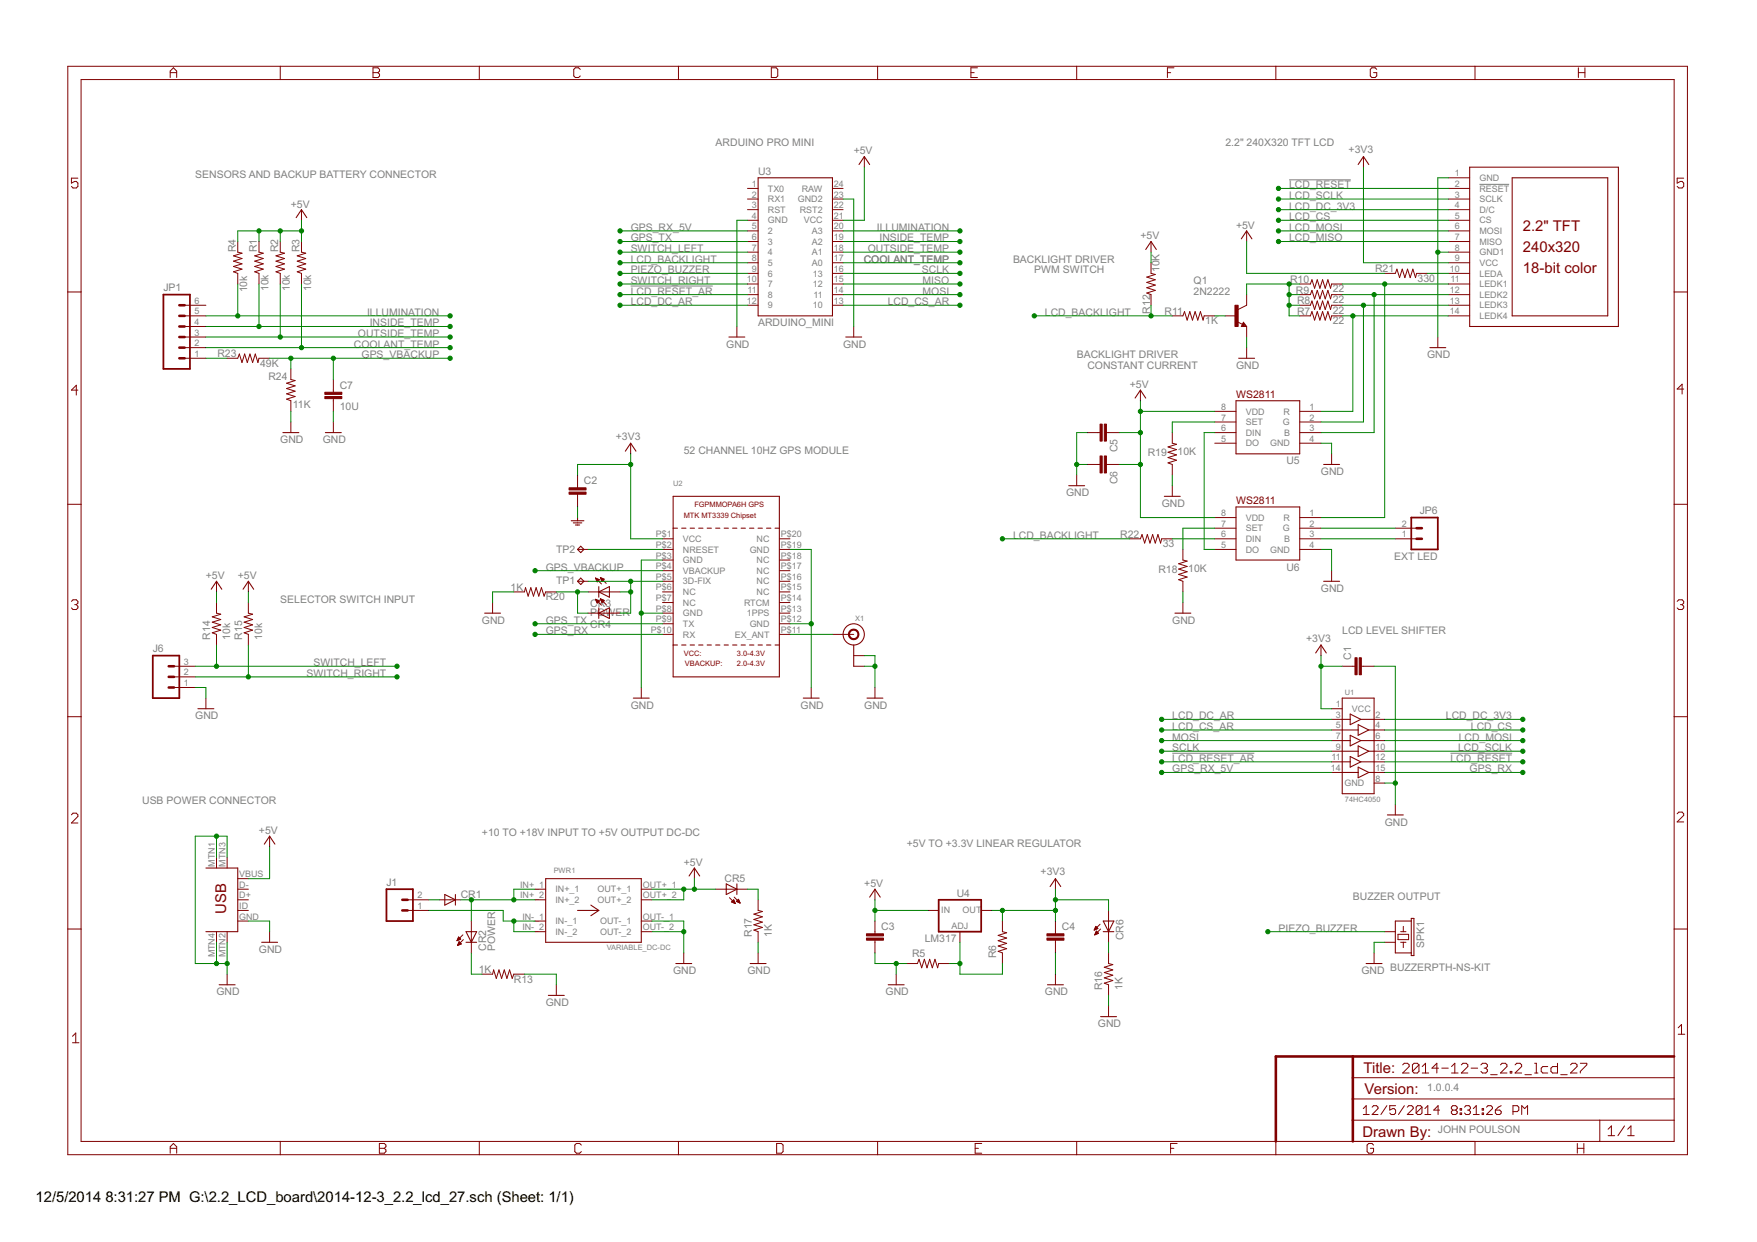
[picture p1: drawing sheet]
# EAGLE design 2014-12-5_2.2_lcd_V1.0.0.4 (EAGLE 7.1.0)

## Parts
C1  CAP0805  [0805]
C2  CAP0805  [0805]
C3  CAP0805  [0805]
C4  CAP0805  [0805]
C5  CAP0805  [0805]
C6  CAP0805  [0805]
C7  10U  CAP0805  [0805]
CR1  DIODESMB  [SMB-DIODE]
CR2  POWER  LED3MM  [LED3MM]
CR3  POWER  LED3MM  [LED3MM]
CR4  LED0603  [LED-0603]
CR5  LED0603  [LED-0603]
CR6  LED0603  [LED-0603]
J1  M02POLAR  [MOLEX-1X2]
J6  M03POLAR  [MOLEX-1X3]
JP1  M06POLAR  [MOLEX-1X6]
JP6  EXT LED  M02POLAR  [MOLEX-1X2]
PWR1  VARIABLE_DC-DC  [VARIABLE_DC-DC]
Q1  2N2222  [TO92]
R1  10k  RESISTOR0805-RES  [0805]
R2  10k  RESISTOR0805-RES  [0805]
R3  10k  RESISTOR0805-RES  [0805]
R4  10k  RESISTOR0805-RES  [0805]
R5  RESISTOR0805-RES  [0805]
R6  RESISTOR0805-RES  [0805]
R7  22  RESISTOR0805-RES  [0805]
R8  22  RESISTOR0805-RES  [0805]
R9  22  RESISTOR0805-RES  [0805]
R10  22  RESISTOR0805-RES  [0805]
R11  1K  RESISTOR0805-RES  [0805]
R12  10K  RESISTOR0805-RES  [0805]
R13  1K  RESISTOR0805-RES  [0805]
R14  10k  RESISTOR0805-RES  [0805]
R15  10k  RESISTOR0805-RES  [0805]
R16  1K  RESISTOR0805-RES  [0805]
R17  1K  RESISTOR0805-RES  [0805]
R18  10K  RESISTOR0805-RES  [0805]
R19  10K  RESISTOR0805-RES  [0805]
R20  1K  RESISTOR0805-RES  [0805]
R21  330  RESISTOR0805-RES  [0805]
R22  33  RESISTOR0805-RES  [0805]
R23  49K  RESISTOR0805-RES  [0805]
R24  11K  RESISTOR0805-RES  [0805]
SPK1  BUZZERPTH-NS-KIT  [BUZZER-12MM-NS-KIT]
TP1  TPPAD1-13  [P1-13]
TP2  TPPAD1-13  [P1-13]
U1  74HC4050  [SO16]
U2  GPS_FGPMMOPA6H  [FGPMMOPA6H]
U3  ARDUINO_MINI  [ARDUINO_MINI]
U4  LM317  V_REG_317SMD  [SOT223]
U5  WS2811-SOP8  [SO08-SKINNYPADS]
U6  WS2811-SOP8  [SO08-SKINNYPADS]
U$2  2.2_LCD  [2.2_LCD]
USB  USB-MINIB-5PIN  [USB-MINIB]
X1  ANTENNA_U.FL  [U.FL]

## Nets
!LCD_RESET: U1.12 U$2.2(!RESET)
!LCD_RESET_AR: U1.11 U3.11
+3V3: C1.1 C2.1 C4.1 CR6.A R6.2 U1.1(VCC) U2.P$1(VCC) U4.2(OUT) U$2.9(VCC)
+5V: C3.1 C5.1 C6.1 CR5.A PWR1.OUT+_1 PWR1.OUT+_2 R1.2 R2.2 R3.2 R4.2 R12.2 R14.2 R15.2 R21.1 U3.21(VCC) U4.3(IN) U5.8(VDD) U6.8(VDD) USB.VBUS
COOLANT_TEMP: JP1.2 R3.1 U3.17(A0)
GND: C1.2 C3.2 C4.2 C5.2 C6.2 C7.2 J6.1 PWR1.OUT-_1 PWR1.OUT-_2 Q1.1(E) R5.1 R13.1 R16.1 R17.1 R18.1 R19.1 R20.2 R24.1 SPK1.- U1.8(GND) U2.P$3(GND) U2.P$8(GND) U2.P$12(GND) U2.P$19(GND) U3.4(GND) U3.23(GND2) U5.4(GND) U6.4(GND) U$2.1(GND) U$2.8(GND1) USB.GND USB.MTN1(MTN2) USB.MTN2(MTN3) USB.MTN3(MTN1) USB.MTN4 X1.1(GND) X1.2(GND)
GPS_RX: U1.15 U2.P$10(RX)
GPS_RX_5V: U1.14 U3.5
GPS_TX: U2.P$9(TX) U3.6
GPS_VBACKUP: C7.1 R23.2 R24.2 U2.P$4(VBACKUP)
ILLUMINATION: JP1.5 R4.1 U3.20(A3)
INSIDE_TEMP: JP1.4 R1.1 U3.19(A2)
LCD_BACKLIGHT: R11.1 R12.1 R22.1 U3.8
LCD_CS: U1.4 U$2.5(CS)
LCD_CS_AR: U1.5 U3.13
LCD_DC_3V3: U1.2 U$2.4(D/C)
LCD_DC_AR: U1.3 U3.12
LCD_MISO: U$2.7(MISO)
LCD_MOSI: U1.6 U$2.6(MOSI)
LCD_SCLK: U1.10 U$2.3(SCLK)
MISO: U3.15
MOSI: U1.7 U3.14
N$1: TP2.TP U2.P$2(NRESET)
N$2: U2.P$11(EX_ANT) X1.3(SIGNAL)
N$3: R7.2 U5.1(R) U$2.14(LEDK4)
N$4: R8.2 U5.2(G) U$2.13(LEDK3)
N$5: R9.2 U5.3(B) U$2.12(LEDK2)
N$6: R5.2 R6.1 U4.1(ADJ)
N$7: R10.2 U6.1(R) U$2.11(LEDK1)
N$8: Q1.3(C) R7.1 R8.1 R9.1 R10.1
N$9: Q1.2(B) R11.2
N$10: CR1.A J1.2
N$11: CR1.C CR2.A PWR1.IN+_1 PWR1.IN+_2
N$12: J1.1 PWR1.IN-_1 PWR1.IN-_2
N$13: JP6.2 U6.2(G)
N$15: R21.2 U$2.10(LEDA)
N$16: CR3.K(C) CR4.C R20.1
N$17: CR2.K(C) R13.2
N$18: CR3.A CR4.A TP1.TP U2.P$5(3D-FIX)
N$19: CR6.C R16.2
N$20: CR5.C R17.2
N$21: U5.6(DIN) U6.5(DO)
N$22: R18.2 U6.7(SET)
N$23: JP6.1 U6.3(B)
N$24: R19.2 U5.7(SET)
N$25: R22.2 U6.6(DIN)
N$26: JP1.1 R23.1
OUTSIDE_TEMP: JP1.3 R2.1 U3.18(A1)
P$1: C2.2 ; supply symbol labelled GND
PIEZO_BUZZER: SPK1.+ U3.9
SCLK: U1.9 U3.16
SWITCH_LEFT: J6.3 R14.1 U3.7
SWITCH_RIGHT: J6.2 R15.1 U3.10
Unconnected: JP1.6 U2.P$6(NC) U2.P$7(NC) U2.P$13(1PPS) U2.P$14(RTCM) U2.P$15(NC) U2.P$16(NC) U2.P$17(NC) U2.P$18(NC) U2.P$20(NC) U3.1(TX0) U3.2(RX1) U3.3(RST) U3.22(RST2) U3.24(RAW) U5.5(DO) USB.D+ USB.D- USB.ID

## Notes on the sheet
- ARDUINO PRO MINI | 2.2" 240X320 TFT LCD
- SENSORS AND BACKUP BATTERY CONNECTOR
- BACKLIGHT DRIVER
- PWM SWITCH
- BACKLIGHT DRIVER
- CONSTANT CURRENT
- 52 CHANNEL 10HZ GPS MODULE
- SELECTOR SWITCH INPUT
- LCD LEVEL SHIFTER
- USB POWER CONNECTOR
- +10 TO +18V INPUT TO +5V OUTPUT DC-DC
- +5V TO +3.3V LINEAR REGULATOR
- BUZZER OUTPUT
- 1.0.0.4
- JOHN POULSON

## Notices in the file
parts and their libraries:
SparkFun-Boards: Licensing: CC v3.0 Share-Alike You are welcome to use this library for commercial purposes.
SparkFun-Connectors: Licensing: Creative Commons ShareAlike 4.0 International - https://creativecommons.org/licenses/by-sa/4.0
